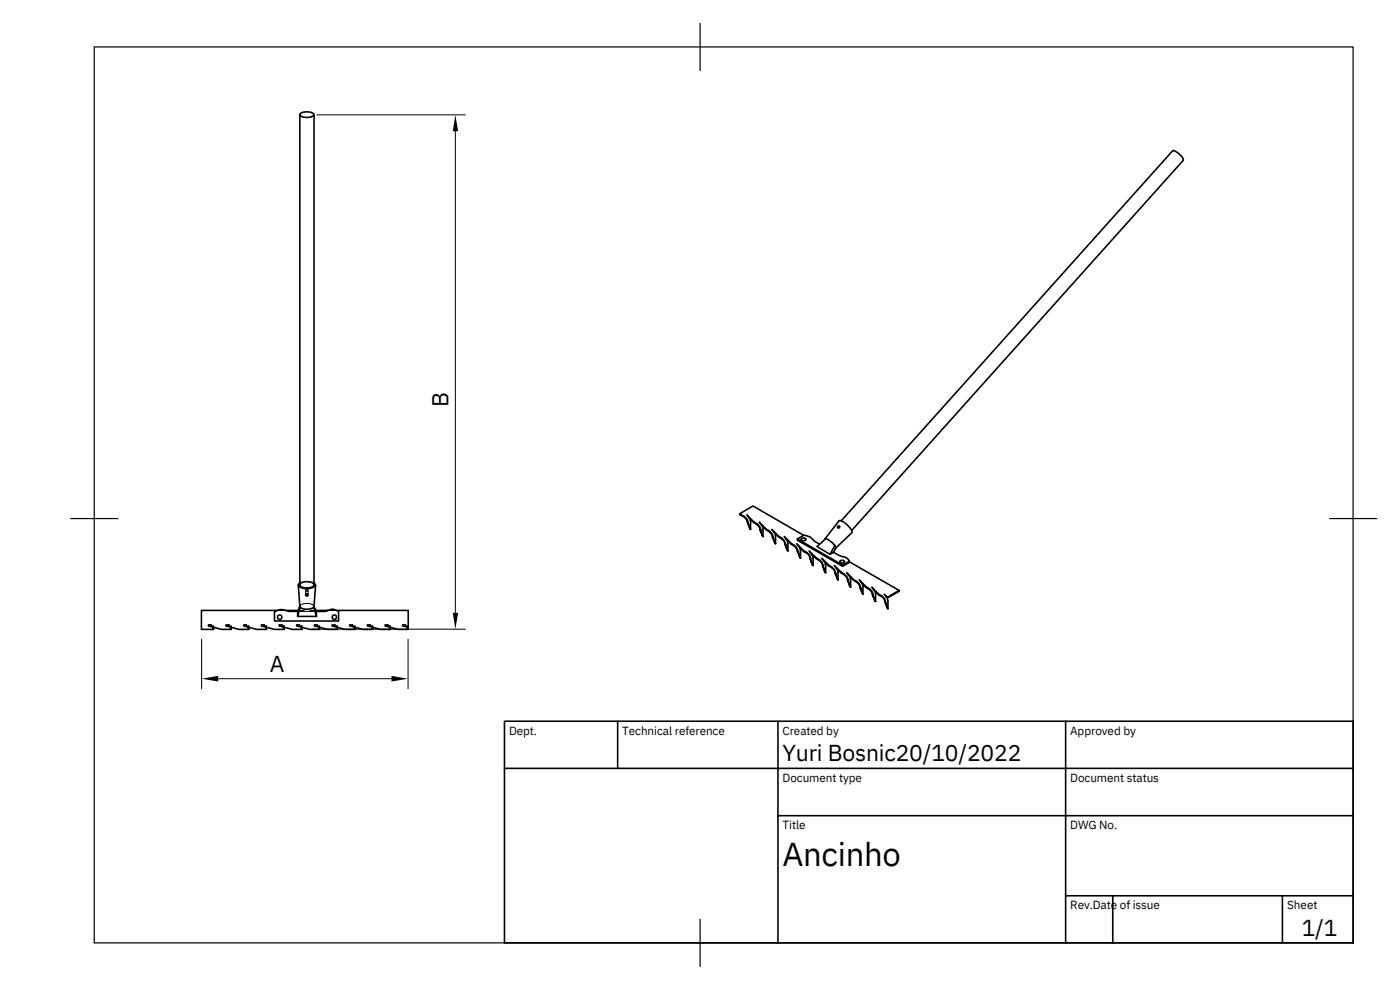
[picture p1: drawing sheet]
<svg xmlns="http://www.w3.org/2000/svg" width="297mm" height="210mm" viewBox="0 0 297 210" stroke-linecap="round" stroke-linejoin="round" font-family="sans-serif">
<g fill="none" stroke="#000" stroke-width=".34">
<path d="M63.6 24.3v99.9a2.13 2.13 0 0 0 2.7 .3l.3-.3M63.8 24a2.64 2.64 0 0 1 2.8 .2v.1a1.91 1.91 0 0 1-2.3 .5l-.6-.3zM66.6 24.3v99.9M248.9 32l-70.4 78.5M248.9 32a2.96 2.96 0 0 1 2.2 1.9M251.2 34l-70.4 78.5M157 109v.2l1 .5M158 109.8l.7 1.1M158.7 110.9l.6 1.4-.2-.1zM158.8 111l-.4-1-1.4-1 2.8-1.6 10.8 6.2M158.8 111h.1M159.1 110.1l.2 .6v1.6"/>
<path d="M160 110.8v.1M161.2 110.8l1.4 1.5 1.1 .8 .4 .9M161.2 110.8l.3 .6M161.3 112.5h.2l.4 1.4zM161.3 112.4l-.5-1a5.7 5.7 0 0 1-2-1.8l-.3-.3 1.5 1.5 .9 .5 .6 1.2M161.5 111.3l2.1 1.8 .3 .9M161.8 111.6l.1 .6v1.7M162.6 112.3v.1M164 114l.6 1.4zM164 114h.1M164.2 112.9l-.4-.5 1.5 1.4 1 .8 .4 1M164.2 112.8l2.1 1.9 .3 .9"/>
<path d="M164.4 113.1l.2 .7v1.6M165.3 113.8v.1M166.5 113.9l1.4 1.4 .9 .6 .5 .7 .1 .5M166.5 113.9l.3 .5M166.6 115.6h.2l.4 1.3zM166.8 115.6h.1M166.8 114.4l2.1 1.8 .3 .8M167.1 114.7l.1 .6M167.2 115.3v1.6M167.9 115.3v.2M169.2 114.4v.2l9.6 5.6M169.3 117.1l.1 .1 .5 1.2z"/>
<path d="M169.3 117v.1M169.4 117.1v.1M169.7 116.2l.2 .7v1.5M170 114.5l.3-.3h.5l.2 .3M170.1 114.5a.55 .55 0 0 0 .9 0M170.6 116.9v.1M171.9 118.6l-.2-.7-.3-.4a4.9 4.9 0 0 1-2-1.7l-.3-.4 1.5 1.5 1 .7 .5 1.1M171.9 118.6h.1M171.9 118.6l.7 1.4-.2-.1zM172.4 117.8l.1 .6 .1 1.6M173.2 118.4v.2M174 115.5l-1.1-.6-1.1-1-.9-.3h-.3l-1.4 .8 9.6 5.5 1.4-.8-.6-.8-1.4-.4-1.3-.7"/>
<path d="M174.4 118.5l1.5 1.4 1 .8 .5 1M174.4 118.5l.4 .5M174.8 119l1.1 1.1 .6 .4M175 119.3l.2 .6M175.2 114.4a3.2 3.2 0 0 1 1.9 1.3M175.2 119.9v1.6M175.9 119.9v.2M177.1 115.7l.3 .5M177.2 115.7l-1 1.9 .7-.4M177.4 116.3l-.1 .1M177.4 116.2v.1M177.4 116.2l-.5 1"/>
<path d="M178.2 119.2l.1-.2 .5-.1a.31 .31 0 0 1 .3 .1 .31 .31 0 0 1 0 .4l-.5 .1-.3-.3M180.2 119.1v.3l-1.4 .8v-.3M180.2 119.2l10.6 6.1-2.5 1.4-.6-.6 .6 .8 2.5-1.4v-.2M180.8 113a3.5 3.5 0 0 0-2.7-2.5l-3.1 4-1.6 1.5 2.8 1.6M180.8 113l-3.4 3.3M44.2 132.8a11.6 11.6 0 0 0 4.6 .8h.3v-.5M47.9 132.8a11.7 11.7 0 0 0 4.6 .8h.3v-.5M51.7 132.8a11.5 11.5 0 0 0 4.5 .8h.4v-.5M55.4 132.8a11.7 11.7 0 0 0 4.6 .8h.3v-.5M58.8 129.5h-16.1v4.1h2.6v-.5M59.2 132.8a11.6 11.6 0 0 0 4.6 .8h.3v-.5M60.6 129.5h2.7"/>
<path d="M62.9 132.8l2.9 .8h2v-.5M63.2 130.8h4M63.3 124.2l.3 4.5M63.6 128.7l-.4 1.1v1l.5-1.9M63.6 123.7l-.2 .2a.45 .45 0 0 0-.1 .4 .45 .45 0 0 0 .4 .3 2.76 2.76 0 0 0 3.2-.4l-.3-.5M63.6 128.7a2.15 2.15 0 0 0 3 .1v-.1M63.6 128.6v.1M66.7 132.8a11.7 11.7 0 0 0 4.6 .8h.3v-.5M67 124.2l-.4 4.5 .6 1.1v1l-.6-1.9M67 129.5h2.6M67.2 129.7h1.8l1-.3a1.96 1.96 0 0 1 1.9 .3v2.1h-13.6v-2.1l1.1-.3h.7l1.2 .3h1.9M70.5 132.8a11.5 11.5 0 0 0 4.5 .8h.3v-.5"/>
<path d="M71.5 129.5h15.1v3.6l-1.2-.3M74.2 132.8a11.6 11.6 0 0 0 4.6 .8h.3v-.5M77.9 132.8l2.9 .8h2v-.5M81.7 132.8a11.6 11.6 0 0 0 4.6 .8h.3v-.5M174.6 120.1l.6 1.4zM174.6 120.1l-.1-.4-.6-.8a3.7 3.7 0 0 1-2-1.7l-.1-.3 1.4 1.5 .7 .4 .6 .6 .2 .8M176.5 120.5l.5 .5 .2 .6M177.2 121.7h.2l.5 1.4zM177.4 121.7h.1M177.4 120.6l-.3-.6 1.4 1.4 1.1 .8 .4 1M177.4 120.5l1.1 1.1 .7 .4M177.7 120.8l.2 .6v1.7"/>
<path d="M178.5 121.4v.2M179.2 122l.5 .5 .2 .6M179.7 121.5l1.5 1.5 1 .8 .5 1M179.7 121.6l.4 .5M179.9 123.2l.6 1.4-.1-.1zM180.1 122l1.1 1.1 1 .8 .3 .8M180.3 122.3l.2 .7M180.5 123v1.6M181.2 123v.1M182.4 123.1l1.4 1.4 1.1 .8 .4 1M182.4 123.1l.3 .5M182.5 124.7l.2 .1 .5 1.3z"/>
<path d="M182.7 124.7v.1M182.7 123.6l1.1 1.1 1 .7 .4 .9M183 123.9l.2 .6M183.2 124.5v1.6M183.8 124.5v.2M185.2 126.3l.6 1.3-.1-.1zM185.3 126.3v.1M185.7 125.4l.1 .6M185.8 126.1v1.5M186.5 126.2l-1.4-1.6 1.4 1.5 1 .7 .4 1M186.5 126.1v.1l1 .7 .3 .9M187.8 127.8l.2 .1 .5 1.3z"/>
<path d="M188.3 126.9l.2 .7v1.6M188.3 126.7v.2M107.1 153h180.1v47.1h-180.1zM131.1 153v10M165.1 153v47.1M226.2 153v47.1M107.1 163h180.1M165.1 173.1h122.1M226.2 190.1h61M236.2 190.1v10M272.2 190.1v10"/>
<circle cx="178" cy="111.9" r=".23"/>
<circle cx="59.3" cy="131" r=".48"/>
<circle cx="65.1" cy="126.2" r=".24"/>
<circle cx="71" cy="131" r=".48"/>
</g>
<g fill="none" stroke="#000" stroke-width=".21">
<path d="M67.2 24.4h31.6M96.6 27.8v102.2M42.8 135.6v10.5M44.2 132.5h.6v.5M44.3 132.5v.3h1M45.3 132.9h-.2v.7M45.3 132.8v.3M47.9 132.5h.7v.5M48 132.5v.3h1.1M49.1 132.9h-.2v.7M49.1 132.8v.3M51.7 132.5h.6v.5"/>
<path d="M51.8 132.5v.3h1M52.8 132.8h-.2v.8M52.8 132.8v.3M55.4 132.5h.7M55.5 132.5v.3h1.1M56.1 132.8v-.3v.5M56.6 132.8h-.2v.8M56.6 132.8v.3M58.8 129.5h1.8M59.2 132.5h.6M59.3 132.5v.3h1M59.9 132.5l-.1 .5"/>
<path d="M59.9 132.5v.3M60.3 132.8h-.2v.8M60.3 132.8v.3M62.9 132.5h.7v.5M63 132.5v.3h1.1M63.2 129.7h.5M63.3 129.5h1.3M63.6 124.2a1.84 1.84 0 0 1 2.2-.6l.7 .3 .1 .3M63.6 123.7a3.5 3.5 0 0 1 3 0M63.6 128.6h.1M63.7 129.7h3.2M63.7 129.7l-.5 .1"/>
<path d="M63.7 128.5l-.1 .2M64.1 132.8h-.2v.8M64.1 132.8v.3M64.9 125.3v.9M65.4 125.3v.9M65.8 129.5h1.2M66.2 133.5h32.6M66.5 128.4l.2 .4M66.6 128.6v.1a2.13 2.13 0 0 0-3-.1v.1M66.7 132.5h.6M66.8 132.5v.3h1M66.9 129.7l.3 .1"/>
<path d="M66.9 129.7h.3M67.4 132.8l-.1-.3v.5M67.8 132.8h-.1v.8M67.8 132.8v.3M69.6 129.5h1.9M70.5 132.5h.6v.5M70.5 132.5v.3h1.1M71.6 132.8h-.2v.8M71.6 132.8v.3M74.2 132.5h.6v.5M74.3 132.5v.3h1M75.3 132.8h-.2v.8"/>
<path d="M75.3 132.8v.3M77.9 132.5h.7v.5M78 132.5v.3h1.1M79.1 132.8h-.2v.8M79.1 132.8v.3M81.7 132.5h.6M81.8 132.5v.3h1M82.4 132.5l-.1 .5M82.4 132.5v.3M82.8 132.8h-.1v.8M82.8 132.8v.3M85.4 132.5h.7v.5"/>
<path d="M85.5 132.5v.3h1.1v.3M86.4 132.8v.8M86.6 135.6v10.5M46.3 144h36.8"/>
<circle cx="65.1" cy="125.3" r=".24"/>
</g>
<path d="M20 10h267.2v190.1h-267.2zM148.6 5v10M15 110h10M282.2 110h10M148.6 195.1v10" fill="none" stroke="#000" stroke-width=".25"/>
<path d="M96.6 24.4l.6 3.4h-1.1zM96.1 130h1.1l-.6 3.5zM42.8 144l3.5-.6v1.2zM83.1 143.4l3.5 .6-3.5 .6z" fill="#000"/>
<text font-size="7" x="166.1" y="183.8">Ancinho</text>
<g font-size="4.9">
<text x="95.2" y="86.4" transform="rotate(-90 95.2 86.4)">B</text>
<text x="57.2" y="142.6">A</text>
<text x="166.1" y="161.5">Yuri Bosnic20/10/2022</text>
<text x="276.3" y="198.7">1/1</text>
</g>
<g font-size="2.5">
<text x="108" y="155.9">Dept.</text>
<text x="132.1" y="155.9">Technical reference</text>
<text x="166.1" y="155.9">Created by</text>
<text x="227.1" y="155.9">Approved by</text>
<text x="166.1" y="165.9">Document type</text>
<text x="227.1" y="165.9">Document status</text>
<text x="166.1" y="175.9">Title</text>
<text x="227.1" y="175.9">DWG No.</text>
<text x="227.1" y="192.9">Rev.Date of issue</text>
<text x="273.2" y="192.9">Sheet</text>
</g>
</svg>
